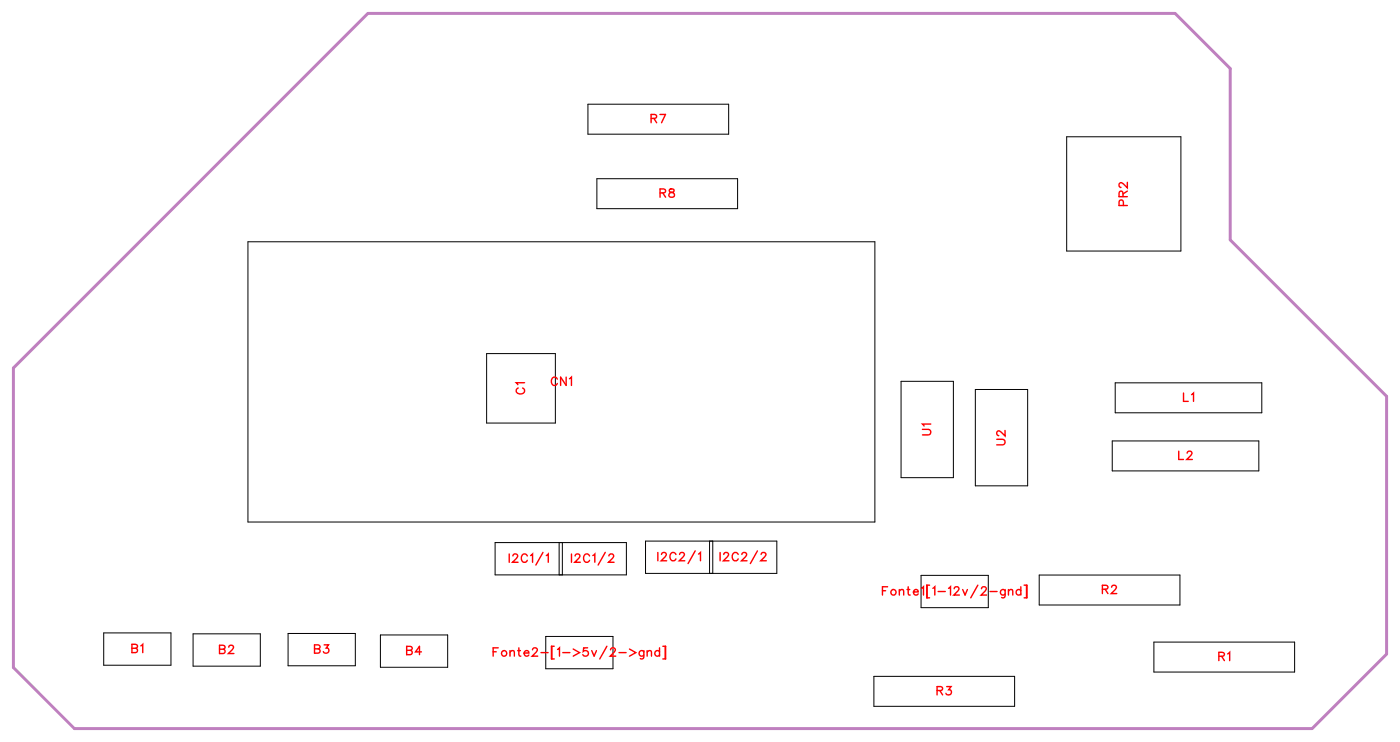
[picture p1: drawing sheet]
<svg xmlns="http://www.w3.org/2000/svg" width="119mm" height="63mm" viewBox="0 0 119 63" stroke-linecap="round" stroke-linejoin="round" font-family="sans-serif">
<path d="M1.1 31.4l30.3-30.3h68.8l4.7 4.7v14.6l13.3 13.4v22l-6.3 6.3h-105.6l-5.2-5.2z" fill="none" stroke="#bf80bf" stroke-width=".25"/>
<g fill="none" stroke="#000" stroke-width=".09">
<path d="M50.1 8.9h12v2.5h-12zM50.9 15.2h12v2.6h-12zM91 11.7h9.7v9.7h-9.7zM21.1 20.6h53.5v23.9h-53.5zM41.5 30.1h5.9v6h-5.9zM76.8 32.5h4.5v8.2h-4.5zM83.2 33.2h4.4v8.2h-4.4zM94.8 37.6h12.5v2.5h-12.5zM95.1 32.6h12.5v2.6h-12.5zM8.8 53.9h5.8v2.8h-5.8zM16.5 54h5.7v2.8h-5.7zM24.6 54h5.7v2.7h-5.7z"/>
<path d="M32.4 54.1h5.8v2.8h-5.8zM42.2 46.2h11.2v2.8h-11.2zM46.5 54.2h5.8v2.8h-5.8zM47.7 46.2v2.8M48 46.2v2.8M55 46.1h11.2v2.8h-11.2zM60.5 46.1v2.8M60.8 46.1v2.8M74.5 57.7h12v2.5h-12zM78.5 49h5.8v2.8h-5.8zM88.6 49h12v2.6h-12zM98.4 54.7h12v2.6h-12z"/>
</g>
<g fill="none" stroke="#f00" stroke-width=".12">
<path d="M55.5 10.1h.4l.1-.2-.2-.1h-.3v.7M55.8 10.1l.2 .4M56.3 9.8h.4l-.3 .7M56.3 16.4h.4l.1-.2-.2-.1h-.3v.7M56.5 16.4l.3 .4M57.1 16.1v.2l.3 .1 .1 .2a.24 .24 0 0 1-.2 .2 .24 .24 0 0 1-.3-.2l.5-.3-.1-.2zM95.8 16.8l-.1-.4-.2-.1-.1 .5h.7M95.8 17.5v-.4h-.3l-.1 .4h.7M96.1 15.5v.5l-.3-.3-.2-.1-.2 .1v.1l.2 .2M96.1 16.3l-.3 .2M44.2 33.1a.26 .26 0 0 0-.2 .3 .26 .26 0 0 0 .3 .2h.2a.26 .26 0 0 0 .2-.2 .26 .26 0 0 0-.1-.3M44.7 32.6h-.7l.2 .2"/>
<path d="M47.5 32.3a.26 .26 0 0 0-.3-.2 .26 .26 0 0 0-.2 .3v.2a.26 .26 0 0 0 .2 .3 .26 .26 0 0 0 .3-.2M48.3 32.1v.8l-.5-.8v.8M48.6 32.3l.1-.2v.8M78.7 36.6h.5l.2 .2-.1 .2-.6 .1M79.4 36.1h-.7l.1 .2M85 37.4h.5l.2 .2-.1 .3h-.6M85.7 36.7v.5l-.3-.4-.3-.1-.1 .2v.1l.2 .1M100.5 38.5v.7h.4M100.9 33.5v.7h.4M101.2 38.6l.2-.1h.1l.1 .1-.1 .2-.3 .4h.5M101.6 33.6l.2-.1v.7M11.3 55.3h.4v.2l-.1 .1h-.3v-.7l.4 .1v.1l-.1 .2"/>
<path d="M12 55.1l.2-.2v.7M18.7 55.3l.5 .1v.2l-.2 .1h-.3v-.7l.5 .1v.1l-.2 .1M19.5 55.2l.1-.2h.2l.1 .1-.1 .3-.3 .3h.4M26.8 55.3l.5 .1v.1l-.2 .2h-.3v-.7h.5v.2l-.2 .1M27.6 55h.4l-.2 .2a.24 .24 0 0 1 .2 .4 .24 .24 0 0 1-.4-.1M34.7 55.4l.4 .1v.2l-.1 .1h-.3v-.7l.4 .1v.1l-.1 .1M35.9 55.6h-.5l.4-.5v.7M42 55.6h.3M42.5 55.2h-.5v.7M43.4 47.2v.7M43.5 55.6l.2-.1h.1l.1 .4M43.5 55.5v.4"/>
<path d="M43.7 47.4l.2-.2h.1l.1 .2-.1 .2-.3 .3h.5M44.1 55.5h.3M44.2 55.2v.6l.2 .1M44.7 55.7h.4a.23 .23 0 0 0-.3-.2 .23 .23 0 0 0-.1 .4 .23 .23 0 0 0 .3 0l.1-.1M45 47.4a.26 .26 0 0 0-.3-.2 .26 .26 0 0 0-.2 .3v.2a.26 .26 0 0 0 .2 .2 .26 .26 0 0 0 .3-.1M45.2 47.4l.2-.2v.7M45.4 55.4l.1-.2h.2l.1 .2-.1 .2-.3 .3h.5M46.1 55.6h.6M46.3 47.1l-.6 1.1M46.6 47.4l.2-.2v.7M47.1 55.1v1.1M47.3 55.1h-.3v1.1h.3"/>
<path d="M47.5 55.4l.2-.2v.7M48 55.6h.6M48.7 47.2v.7M48.9 55.3l.5 .3-.5 .3M49 47.4l.2-.2h.1l.2 .2-.2 .2-.3 .3h.5M50.1 55.2h-.3l-.1 .3a.25 .25 0 0 1 .4 0 .25 .25 0 0 1 0 .4 .25 .25 0 0 1-.4-.1M50.3 47.4a.26 .26 0 0 0-.3-.2 .26 .26 0 0 0-.2 .3v.2a.26 .26 0 0 0 .2 .2 .26 .26 0 0 0 .3-.1M50.5 55.5l.2 .4 .2-.4M50.6 47.4l.1-.2v.7M51.6 47.1l-.6 1.1M51.7 55.1l-.6 1.1M51.9 47.4l.2-.2h.1l.1 .2-.1 .2-.3 .3h.5"/>
<path d="M52.1 55.4l.1-.2h.1l.2 .2-.1 .2-.4 .3h.5M52.8 55.6h.6M53.7 55.3l.5 .3-.5 .3M54.9 55.5v.6h-.3M54.9 55.6a.23 .23 0 0 0-.3-.1 .23 .23 0 0 0 0 .4 .23 .23 0 0 0 .3-.1M55.2 55.6l.2-.1h.1l.1 .4M55.2 55.5v.4M56.1 47.1v.7M56.2 55.6a.23 .23 0 0 0-.3-.1 .23 .23 0 0 0 0 .4 .23 .23 0 0 0 .3-.1M56.2 55.2v.7M56.4 47.3l.1-.2h.2l.1 .1-.1 .3-.3 .3h.4M56.5 55.1h.3v1.1h-.3"/>
<path d="M56.7 55.1v1.1M57.6 47.3a.26 .26 0 0 0-.3-.2 .26 .26 0 0 0-.2 .3v.1a.26 .26 0 0 0 .2 .3 .26 .26 0 0 0 .3-.2M58 47.3l.1-.2h.1l.2 .1-.1 .3-.4 .3h.5M59.3 47l-.6 1M59.6 47.2l.1-.1v.7M61.4 47.1v.7M61.7 47.3l.2-.2h.1l.1 .1-.1 .3-.3 .3h.5M62.9 47.3a.26 .26 0 0 0-.3-.2 .26 .26 0 0 0-.2 .3v.1a.26 .26 0 0 0 .2 .3 .26 .26 0 0 0 .3-.2M63.3 47.3l.1-.2h.1l.2 .1-.1 .3-.4 .3h.5M64.6 47l-.6 1M64.9 47.3l.1-.2h.2l.1 .1-.1 .3-.3 .3h.4M75.2 50.4h.3"/>
<path d="M75.7 50h-.5v.7M76.7 50.4l.2-.2 .1 .1 .1 .4M76.7 50.2v.5M77.3 50.2h.3M77.4 50v.6l.2 .1M77.9 50.5h.4a.23 .23 0 0 0-.3-.2 .23 .23 0 0 0-.1 .3 .23 .23 0 0 0 .3 .1l.1-.1M78.6 50.1l.1-.1v.7M79.1 49.9v1.1M79.3 49.9h-.3v1.1h.3M79.5 50.1l.2-.1v.7M79.9 58.9l.4-.1 .1-.1-.2-.2h-.3v.7M80 50.4h.6"/>
<path d="M80.1 58.9l.3 .3M80.7 58.5h.4l-.2 .3a.24 .24 0 0 1 .2 .4 .24 .24 0 0 1-.4-.1M80.9 50.1l.2-.1v.7M81.4 50.2l.1-.2h.1l.2 .1-.1 .3-.4 .3h.5M82.1 50.2l.2 .5 .2-.5M83.4 49.9l-.6 1.1M83.7 50.2l.1-.2h.2l.1 .1-.1 .3-.3 .3h.4M84.4 50.4h.6M85.7 50.2v.7h-.3M85.7 50.4a.23 .23 0 0 0-.3-.1 .23 .23 0 0 0 0 .4 .23 .23 0 0 0 .3-.1M86 50.4l.2-.2 .1 .1 .1 .4M86 50.2v.5"/>
<path d="M87 50.4a.23 .23 0 0 0-.3-.1 .23 .23 0 0 0 0 .4 .23 .23 0 0 0 .3-.1M87 50v.7M87.3 49.9h.3v1.1h-.3M87.5 49.9v1.1M94 50.2h.4l.1-.2-.2-.1h-.3v.7M94.2 50.2l.3 .4M94.8 50.1l.1-.2h.2l.1 .1-.1 .3-.3 .3h.4M103.9 55.9h.4l.1-.2-.2-.1h-.3v.7M104.2 55.9l.2 .4M104.7 55.7l.2-.1v.7"/>
<circle cx="43" cy="55.7" r=".23"/>
<circle cx="76.2" cy="50.5" r=".23"/>
</g>
<g font-size="1.2" fill="#fff">
<text x="55.5" y="10.8">R7</text>
<text x="56.2" y="17.1">R8</text>
<text x="96.4" y="17.6" transform="rotate(-90 96.4 17.6)">PR2</text>
<text x="45" y="33.6" transform="rotate(-90 45 33.6)">C1</text>
<text x="47" y="33.2">CN1</text>
<text x="100.9" y="34.5">L1</text>
<text x="79.7" y="37.1" transform="rotate(-90 79.7 37.1)">U1</text>
<text x="86" y="38" transform="rotate(-90 86 38)">U2</text>
<text x="100.5" y="39.5">L2</text>
<text x="43.4" y="48.2">I2C1/1</text>
<text x="48.7" y="48.2">I2C1/2</text>
<text x="56" y="48.1">I2C2/1</text>
<text x="61.3" y="48.1">I2C2/2</text>
<text x="75.2" y="51">Fonte1[1-12v/2-gnd]</text>
<text x="93.9" y="50.9">R2</text>
<text x="11.2" y="55.9">B1</text>
<text x="18.7" y="56">B2</text>
<text x="26.8" y="56">B3</text>
<text x="34.6" y="56.1">B4</text>
<text x="42" y="56.2">Fonte2-[1-&gt;5v/2-&gt;gnd]</text>
<text x="79.8" y="59.5">R3</text>
<text x="103.9" y="56.6">R1</text>
</g>
</svg>
